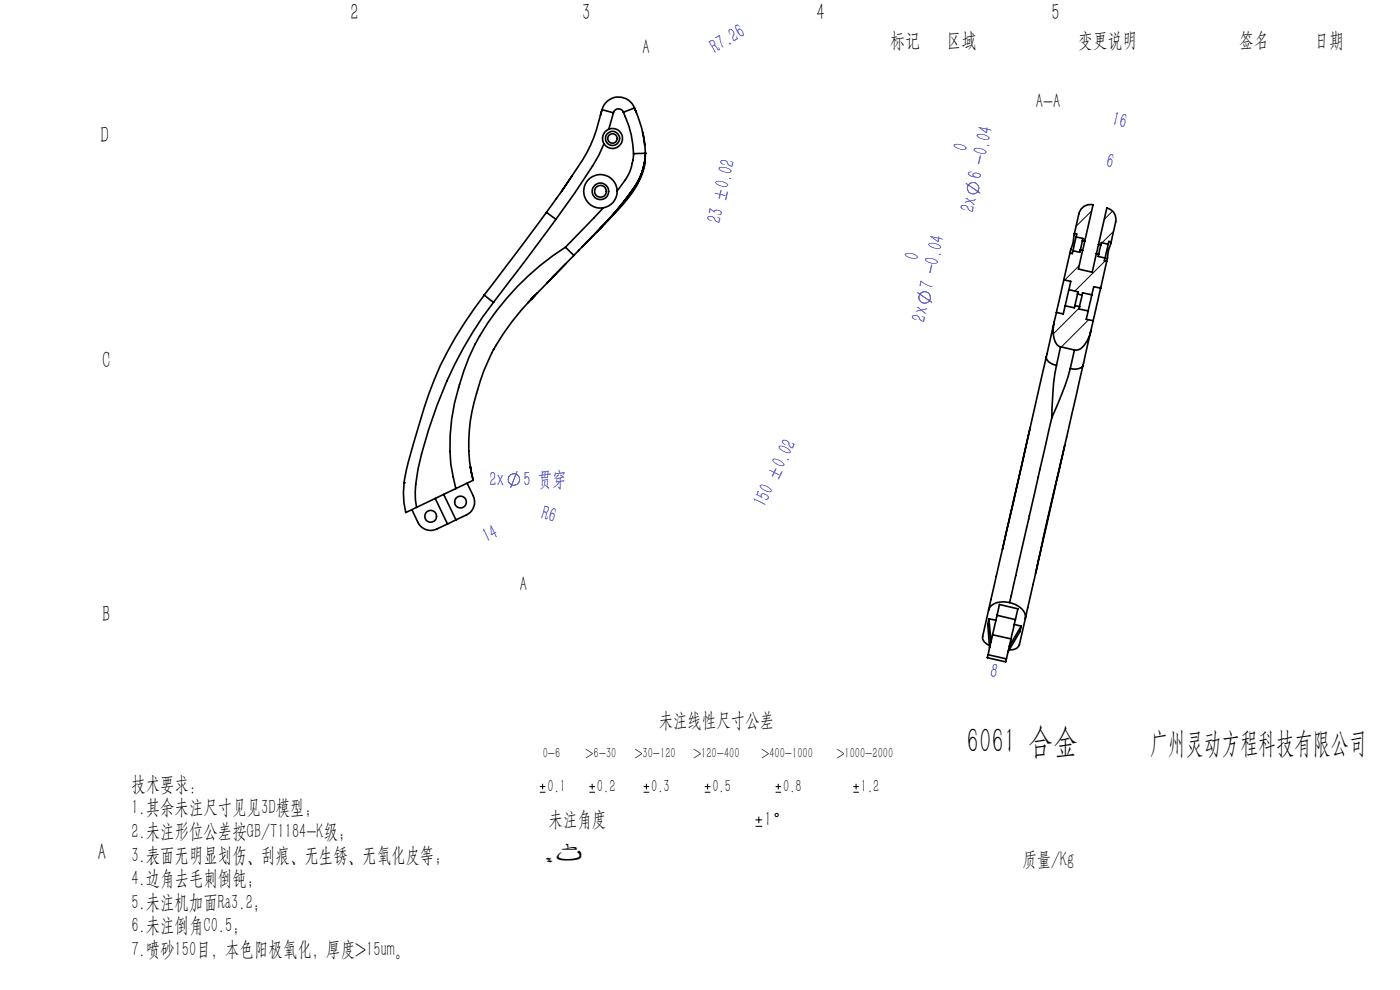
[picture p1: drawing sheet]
<svg xmlns="http://www.w3.org/2000/svg" width="297mm" height="210mm" viewBox="0 0 297 210" stroke-linecap="round" stroke-linejoin="round" font-family="sans-serif">
<g fill="none" stroke="#000" stroke-width=".35">
<path d="M121.4 37.2l-2.3 3.4M127.7 23.3a33.4 33.4 0 0 1-6.3 13.9l-5.5 7.8M127.7 23.3l2.4 .6M127.7 23.3l-.3 1.1M128.1 30.5l-1.1 2.4-1.3 2.3-3.8 5.7-4 5.6M129.2 27.4a2.13 2.13 0 0 0-1.1 3.1M129.2 27.4a2.12 2.12 0 0 1 2.6 1.1 2.12 2.12 0 0 1-.9 2.7 2.12 2.12 0 0 1-2.8-.7M130.1 23.9l-.9 3.5M132.3 23.8a22.2 22.2 0 0 1 2.1 8.8M132.3 23.8a1.12 1.12 0 0 0-1.1-.7 1.12 1.12 0 0 0-1.1 .8M134.4 32.6l-.3 2a11.2 11.2 0 0 1-3.2 5.9M134.4 32.6l2.5-.1-.3 2.6"/>
<path d="M134.5 22.9l.4 .7M134.6 22.9l-2.3 .9M134.6 22.9a23.9 23.9 0 0 1 2.2 7.9M134.6 22.9a3.6 3.6 0 0 0-3.6-2.3 3.6 3.6 0 0 0-3.3 2.7M134.7 39.5l-4.3 5.6-3.8 4.1M134.8 23.5l.2 .3M136.3 28l.2 .6M136.4 28.4l.5 4.2M136.6 35.1l-.7 2.3-1.2 2.1M136.6 35.1a11.8 11.8 0 0 1-1.9 4.4M136.6 35v.1M136.7 34.6a14.4 14.4 0 0 1-3.2 6.6 68 68 0 0 1-6.9 8"/>
<path d="M136.7 34.6v.1M136.9 32.8a14.7 14.7 0 0 1-4.5 10.3l-9 9.3M136.9 33.5v.1a14.8 14.8 0 0 1-3.4 7.8l-4.7 5.5M115.9 45l2 1.5M115.9 45l-13.2 17.6 2 1.5M117.3 58.8l.7-.7-2 2M117.9 46.5l-13.2 17.6M119.9 52.4a55.1 55.1 0 0 0-20.4 23.4 47.3 47.3 0 0 0-3.9 22.7l1.1 5.1M119.9 52.4l1.8 1.8M120 55.9l-3.2 3.4M121.7 54.2l-9 9.3M122.8 53.1l-.1 .1"/>
<path d="M126.6 49.2l-4.9 5M127.7 48.1l-.5 .4M128 44.1l-8.1 8.3M130.9 40.5a3.6 3.6 0 0 1-2.9 3.6M130.9 40.5a3.6 3.6 0 0 0-3.8-3.4 3.6 3.6 0 0 0-3.3 3.9 3.6 3.6 0 0 0 4.2 3.1M225.7 59.4l-1.6 6.9M225.7 59.4l1.5 .3-.4 1.7M227 53.7l-1.3 5.7M227.2 52.9v.1M227.6 53.2l-.1 .6-.5-.1M227.9 49.5l-.2 1.8-.7 2.4M227.9 49.5l1-4.2a2.46 2.46 0 0 1 3-1.8l-1.8 7.7"/>
<path d="M227.9 49.5l.5 .1-.1 .7M228.3 50.3l-.7 2.9M228.3 50.3l1.4 .3-.1 .5M229.2 53l-.1 .5-1.5-.3M229.2 53l.5 .1M229.6 51.1l-.4 1.9M229.6 51.1l.5 .1M229.7 53.1l-.9 4 2.9 .6 .9-3.9M230.1 51.2l-.4 1.9M232.6 53.8l.5 .1M233 51.8l-.4 2M233 51.8l.5 .2"/>
<path d="M233.1 53.9l-.1 .5 1.4 .3M233.5 52l-.4 1.9M234.4 54.7l-.1 .6 .5 .1M234.8 55.4l-1.3 5.7M234.9 54.7v.1M235.1 51.8l-.7 2.9M235.1 51.8l-1.5-.3-.1 .5M235.7 51.3l-.5 1.7-.4 2.4M235.7 51.3l1-4.2a2.5 2.5 0 0 0-1.9-3l-1.8 7.7M235.7 51.3l-.5-.1-.1 .6M102.7 62.6a75 75 0 0 0-13.9 27.7 79.1 79.1 0 0 0-3.1 12.1 15.2 15.2 0 0 0 .4 6.3l2.3-1.1M104.7 74.2a48.7 48.7 0 0 0-5.3 19.3 37 37 0 0 0 .9 8.4l-3.6 1.7"/>
<path d="M104.7 64.1a87.5 87.5 0 0 0-16.5 38.6l-.1 3.3 .3 1.6M104.8 74l-.1 .2M112.6 63.6a51 51 0 0 0-7.9 10.6M112.7 63.5l-.1 .1M113.2 63l-1.2 1.2M113.5 62.6l-.9 1M114.1 62.1l-1.4 1.4M222 75.7a2.2 2.2 0 0 0 2.1 1.8M222 75.7l-12.3 53.7M223.6 68.6l-1.6 7.1M223.6 68.3a6.2 6.2 0 0 0 .6 4.8l.8 .5M223.6 68.3v.2"/>
<path d="M224.1 77.5a63 63 0 0 0-1 11.1M224.1 66.3l-.5 2M225 73.6l-.9 3.9M225 73.6l2.9 .7M226 64.9l-.4 1.7-1.5-.3M226.8 61.4l-.8 3.5M226.8 61.4l1.9 .5-.1 .5M227 78.2l-1 3.6-2.9 6.8M227.9 74.3l-.9 3.9M228 64.8l-.1 .5-1.9-.4M228 64.8l1 .2M228.6 62.4l-.6 2.4"/>
<path d="M228.6 62.4l1 .2M229 65l-.1 .5 2 .5M229.6 62.6l-.6 2.4M229.8 77.5l-7.5 32.1-3.1 14.3M229.8 77.5a2.18 2.18 0 0 1-2.8 .7M230.9 66l-.5 1.7 1.5 .3M231.4 70.3l-1.6 7.2M231.4 70.1a5.1 5.1 0 0 1-2.7 4.1l-.8 .1M231.4 70.1v.1M231.6 62.5l-.7 3.5M231.6 62.5l-1.9-.4-.1 .5M231.9 68l-.5 2.1"/>
<path d="M233.5 61.1l-1.6 6.9M233.5 61.1l-1.5-.3-.4 1.7M99.8 99.4v-.4l.6 2.8M218.5 90.7l-5.8 25.8M223.1 88.6l-8.9 39.2M225.9 94.4l-6.2 27.2M87.4 108.1l1.3 2.7a2.99 2.99 0 0 0 4 1.4l2.2-1M92.3 105.7l2.6 5.5M94.1 104.9l2.6 5.4M96.7 103.6l-8.3 4M96.7 110.3l-1.8 .9M99.1 102.5l1.3 2.7a3.1 3.1 0 0 1-1.4 4l-2.3 1.1"/>
<path d="M209.6 138.9l-.2 .6 4 .9 .1-.6M209.6 138.9l3.9 .9M209.7 129.4l-1.2 5.6a1.87 1.87 0 0 0 1.4 1.9M209.8 131.3l1.5 .3M209.8 131.3l-.3 1.2 .4 4.9M209.8 131.3l.4 4.9M209.9 137.4l-.3 1.5M210.6 134.6l3.9 .9M210.6 134.6l-.7 2.8M211.5 130.5l-.9 4.1M211.5 130.5l3.9 .9M211.5 130.5l.5-2.3 3.9 .9-.5 2.3"/>
<path d="M214.2 127.8a4.3 4.3 0 0 0-4.2 1l-.3 .6M214.2 127.8a4.1 4.1 0 0 1 3.4 2.9l-.1 .5M214.5 135.5l-1 4.3M215.2 132.5l1.4 .3M215.4 131.4l-.9 4.1M216.6 132.8l-.2 1.2-2.5 4.2M216.6 132.8l-2.5 4.2M217.5 131.2l-1.2 5.6a1.85 1.85 0 0 1-2.2 1.1M219.1 124l-1.6 7.2"/>
<circle cx="129.9" cy="29.4" r="1"/>
<circle cx="130" cy="29.4" r="1.49"/>
<circle cx="127.4" cy="40.6" r="1.75"/>
<circle cx="127.4" cy="40.6" r="1.24"/>
<circle cx="91.4" cy="109.5" r="1.24"/>
<circle cx="97.7" cy="106.5" r="1.24"/>
</g>
<path d="M85.6 102.4a.17 .17 0 0 1 .3 0 .17 .17 0 0 1-.3 0zM136.7 32.5a.2 .2 0 0 1 .4 0 .2 .2 0 0 1-.4 0z" fill="#000"/>
<g fill="none" stroke="#000" stroke-width=".21">
<path d="M227.1 53.7l-.2 .2M227.6 53.2h.1M228.9 56.4l-3 3M230.3 50.5l-.6 .6M231.6 44.7l-3.4 3.3M233.6 51.7l-.2 .2M234.4 55.4l-6.4 6.3M236 44.8l-1.8 1.8M236.3 49.1l-2.5 2.4M229 65.3l-5.5 5.5M230.9 67.8l-5.8 5.8M233.6 60.7l-.4 .4"/>
<path d="M114.5 168.1h1.2M114.5 166.9h1.2M115.1 166.3v1.2M125 168.1h1.2M125 166.9h1.2M125.6 166.3v1.2M136.5 168.1h1.2M136.5 166.9h1.2M137.1 166.3v1.2M149.5 168.1h1.2M149.5 166.9h1.2M150.1 166.3v1.2"/>
<path d="M160.3 175.3h1.4M160.3 173.9h1.4M161 173.2v1.4M164.5 168.1h1.2M164.5 166.9h1.2M165.1 166.3v1.2M181 168.1h1.2M181 166.9h1.2M181.6 166.3v1.2"/>
<circle cx="164.7" cy="172.9" r=".35"/>
</g>
<g fill="none" stroke="#00f" stroke-width=".21">
<path d="M204.9 38.9l3.1 2.1M194.6 62l3.1 2.2M109.7 100l-1.4 3.5"/>
<circle cx="206.4" cy="39.9" r="1.21"/>
<circle cx="196.1" cy="63.1" r="1.22"/>
<circle cx="109" cy="101.7" r="1.21"/>
</g>
<text font-size="7.5" x="205.1" y="159.8">6061 合金</text>
<text font-size="6.3" x="243.8" y="159.7">广州灵动方程科技有限公司</text>
<g font-size="5">
<text x="74.4" y="4.3">2</text>
<text x="123.5" y="4.3">3</text>
<text x="173.2" y="4.3">4</text>
<text x="223.1" y="4.3">5</text>
<text x="21.3" y="30.3">D</text>
<text x="21.7" y="78.1">C</text>
<text x="21.7" y="131.9">B</text>
<text x="20.7" y="182.5">A</text>
</g>
<g font-size="4.4">
<text x="136.3" y="11.4">A</text>
<text x="188.8" y="9.9">标记</text>
<text x="200.8" y="9.9">区域</text>
<text x="228.7" y="9.9">变更说明</text>
<text x="262.8" y="9.9">签名</text>
<text x="278.8" y="9.9">日期</text>
<text x="219.7" y="22.9">A-A</text>
<text x="110.3" y="125.4">A</text>
<text x="139.8" y="154.2">未注线性尺寸公差</text>
<text x="27.9" y="167.8">技术要求：</text>
<text x="27.9" y="172.8">1.其余未注尺寸见见3D模型；</text>
<text x="27.9" y="177.8">2.未注形位公差按GB/T1184-K级；</text>
<text x="116.4" y="175.2">未注角度</text>
<text x="162.2" y="175.2">1</text>
<text x="27.9" y="182.8">3.表面无明显划伤、刮痕、无生锈、无氧化皮等；</text>
<text x="216.9" y="183.6">质量/Kg</text>
<text x="27.9" y="187.8">4.边角去毛刺倒钝;</text>
<text x="27.9" y="192.8">5.未注机加面Ra3.2；</text>
<text x="27.9" y="197.8">6.未注倒角C0.5；</text>
<text x="27.9" y="202.8">7.喷砂150目，本色阳极氧化，厚度&gt;15um。</text>
</g>
<g font-size="4.4" fill="#00f">
<text x="151.7" y="11.4" transform="rotate(-30 151.7 11.4)">R7.26</text>
<text x="235.7" y="26.5" transform="rotate(13 235.7 26.5)">16</text>
<text x="205.1" y="32.2" transform="rotate(-77 205.1 32.2)">0</text>
<text x="234.5" y="35.4" transform="rotate(13 234.5 35.4)">6</text>
<text x="208.2" y="38.2" transform="rotate(-77 208.2 38.2)">6 -0.04</text>
<text x="152.9" y="47.6" transform="rotate(-77 152.9 47.6)">23 ±0.02</text>
<text x="206.6" y="45.2" transform="rotate(-77 206.6 45.2)">2x</text>
<text x="194.8" y="55.4" transform="rotate(-77 194.8 55.4)">0</text>
<text x="197.9" y="61.4" transform="rotate(-77 197.9 61.4)">7 -0.04</text>
<text x="196.3" y="68.4" transform="rotate(-77 196.3 68.4)">2x</text>
<text x="103.8" y="103">2x</text>
<text x="111" y="103">5 贯穿</text>
<text x="162.3" y="107.8" transform="rotate(-64 162.3 107.8)">150 ±0.02</text>
<text x="114.6" y="110.1" transform="rotate(15 114.6 110.1)">R6</text>
<text x="103.2" y="115.2" transform="rotate(-26 103.2 115.2)">14</text>
<text x="209.8" y="143.5" transform="rotate(13 209.8 143.5)">8</text>
</g>
<text font-size="4.1" x="115.2" y="182.2">﮾ڻ</text>
<g font-size="3.8">
<text x="116.1" y="168">0.1</text>
<text x="126.6" y="168">0.2</text>
<text x="138.1" y="168">0.3</text>
<text x="151.1" y="168">0.5</text>
<text x="166.1" y="168">0.8</text>
<text x="182.6" y="168">1.2</text>
</g>
<g font-size="3.1">
<text x="115.1" y="160.7">0-6</text>
<text x="124.2" y="160.7">&gt;6-30</text>
<text x="134.6" y="160.7">&gt;30-120</text>
<text x="147.1" y="160.7">&gt;120-400</text>
<text x="161.5" y="160.7">&gt;400-1000</text>
<text x="177.5" y="160.7">&gt;1000-2000</text>
</g>
</svg>
